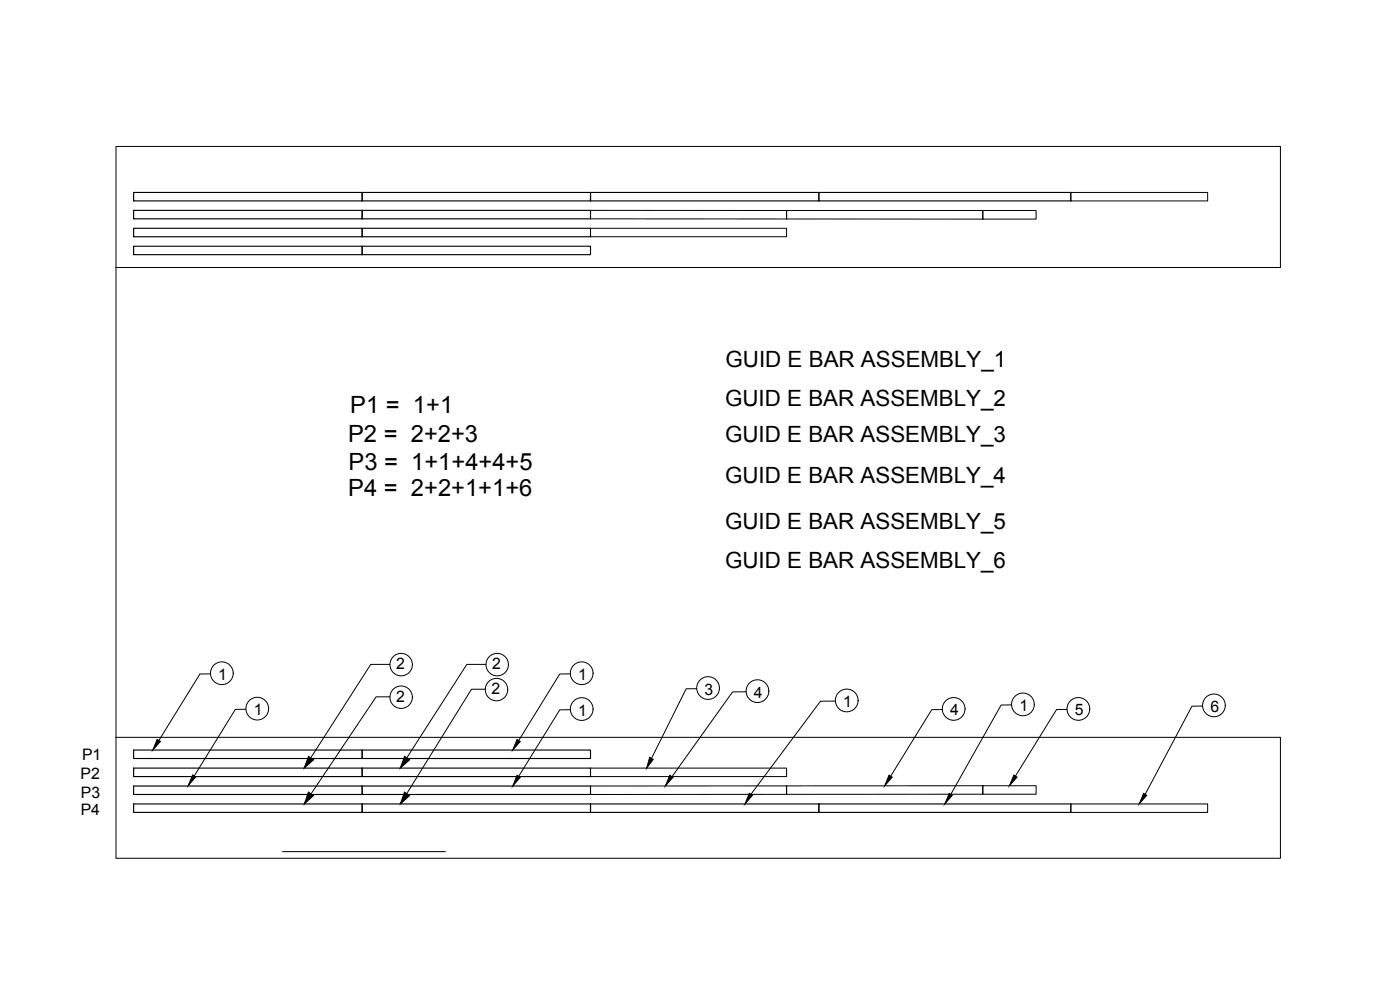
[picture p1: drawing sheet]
<svg xmlns="http://www.w3.org/2000/svg" width="420mm" height="297mm" viewBox="0 0 420 297" stroke-linecap="round" stroke-linejoin="round" font-family="sans-serif">
<!-- layer: 0 -->
<g fill="none" stroke="#000" stroke-width=".3">
<path d="M34.8 43.9h349.5v36.4h-349.5zM321.4 57.7h41v2.6h-41zM177.2 63.1l58.9 .1v2.5h-58.9zM177.2 68.5h58.9v2.5h-58.9zM236.1 63.2h58.9v2.5h-58.9zM295 63.2h16v2.5h-16zM34.8 80.3v140.9M117 199.3h-5.7l-20 31.2M145.9 199.3h-5.8l-20 31.2M63.2 202.2h-3.2l-12.3 20M73.8 212.8l-3.2 .1-12.3 19.9M117 209.1h-4.1l-21.6 32.1"/>
<path d="M145.6 206.8h-4.1l-21.3 34.4M171.2 202.2h-3.2l-12.3 20M171.2 212.9l-3.2 .1-12.3 19.9M209.1 206.6l-3.2 .1-11.8 23.8M223.9 207.6h-4l-20.2 28.2M250.8 210.4h-4.6l-20.8 27.9M282.8 212.9h-3.2l-12.3 20M303.6 211.5h-3.1l-15.2 26.8M320.2 212.9h-3.1l-12.4 20M360.9 211.8l-3.2 .1-14 26.4M34.8 221.2h349.5v36.3h-349.5zM177.2 230.5h58.9v2.5h-58.9z"/>
<path d="M177.2 235.8h58.9v2.5l-58.9 .1zM236.1 235.8h58.9v2.5h-58.9zM295 235.8h16v2.5h-16zM84.8 255.5h48.9M321.4 241.2h41v2.6h-41z"/>
<circle cx="120.4" cy="199.4" r="3.4"/>
<circle cx="149.2" cy="199.4" r="3.4"/>
<circle cx="66.6" cy="202" r="3.4"/>
<circle cx="77.2" cy="212.6" r="3.4"/>
<circle cx="120.4" cy="209.2" r="3.4"/>
<circle cx="149" cy="206.9" r="3.4"/>
<circle cx="174.6" cy="202" r="3.4"/>
<circle cx="174.6" cy="212.7" r="3.4"/>
<circle cx="212.5" cy="206.4" r="3.4"/>
<circle cx="227.3" cy="207.4" r="3.4"/>
<circle cx="254.1" cy="210.2" r="3.4"/>
<circle cx="286.2" cy="212.7" r="3.4"/>
<circle cx="307" cy="211.3" r="3.4"/>
<circle cx="323.6" cy="212.7" r="3.4"/>
<circle cx="364.3" cy="211.6" r="3.4"/>
</g>
<g fill="none" stroke="#000" stroke-width=".34">
<path d="M40.1 57.7h68.6v2.6h-68.6zM108.7 57.7h68.5v2.6h-68.5zM177.2 57.7h68.6v2.6h-68.6zM245.8 57.7h75.6v2.6h-75.6zM40.1 63.1h68.6v2.6h-68.6zM40.1 73.9h68.6v2.5h-68.6zM40.1 68.5h68.6v2.5h-68.6zM108.7 73.9h68.5v2.5h-68.5zM108.7 68.5h68.5v2.5h-68.5zM108.7 63.1h68.5v2.6h-68.5zM40.1 235.8h68.6v2.6h-68.6zM40.1 230.5h68.6v2.5h-68.6z"/>
<path d="M40.1 225h68.6v2.6h-68.6zM108.7 235.8h68.5v2.6h-68.5zM108.7 225h68.5v2.6h-68.5zM108.7 230.5h68.5v2.5h-68.5zM40.1 241.2h68.6v2.6h-68.6zM108.7 241.2h68.5v2.6h-68.5zM177.2 241.2h68.6v2.6h-68.6zM245.8 241.2h75.6v2.6h-75.6z"/>
</g>
<g fill="#000" stroke="#000" stroke-width=".3">
<path d="M47.2 221.9l.9 .6-2.2 2.5zM57.8 232.5l1 .6-2.3 2.6zM92.6 237.7l1.5 1-2.8 2.5zM92.6 226.9l1.5 1.1-2.8 2.5zM121.4 237.7l1.5 1-2.7 2.5zM121.4 226.9l1.6 1.1-2.9 2.5zM155.2 221.9l.9 .6-2.2 2.5zM155.2 232.6l.9 .6-2.2 2.6zM195 227.2l1.1 .6-2 2.7zM201 232.6l1 .6-2.3 2.6zM224.9 238l.9 .6-2.2 2.6zM266.8 232.6l1 .6-2.3 2.6z"/>
<path d="M284.9 238l.9 .6-2.2 2.6zM304.3 232.6l.9 .6-2.2 2.6zM343.2 238l.9 .6-2.2 2.6z"/>
</g>
<g font-size="7.1">
<text x="105.1" y="123.9">P1 = 1+1</text>
<text x="104.5" y="132.6">P2 = 2+2+3</text>
<text x="104.6" y="141">P3 = 1+1+4+4+5</text>
<text x="104.5" y="148.8">P4 = 2+2+1+1+6</text>
</g>
<g font-size="6.7">
<text x="217.7" y="110.2">GUID E BAR ASSEMBLY_1</text>
<text x="217.6" y="121.8">GUID E BAR ASSEMBLY_2</text>
<text x="217.6" y="132.6">GUID E BAR ASSEMBLY_3</text>
<text x="217.6" y="145">GUID E BAR ASSEMBLY_4</text>
<text x="217.6" y="158.8">GUID E BAR ASSEMBLY_5</text>
<text x="217.6" y="170.6">GUID E BAR ASSEMBLY_6</text>
</g>
<g font-size="4.7">
<text x="65.5" y="204">1</text>
<text x="118.9" y="200.8">2</text>
<text x="147.7" y="200.8">2</text>
<text x="173.5" y="204">1</text>
<text x="147.5" y="208.3">2</text>
<text x="211.4" y="208.4">3</text>
<text x="226.3" y="209.3">4</text>
<text x="76.1" y="214.6">1</text>
<text x="118.9" y="210.6">2</text>
<text x="173.5" y="214.8">1</text>
<text x="253" y="212.1">1</text>
<text x="285.1" y="214.7">4</text>
<text x="305.9" y="213.3">1</text>
<text x="322.6" y="214.7">5</text>
<text x="363.2" y="213.6">6</text>
<text x="24.6" y="227.9">P1</text>
<text x="24.2" y="233.8">P2</text>
<text x="24.3" y="239.3">P3</text>
<text x="24.2" y="244.5">P4</text>
</g>
</svg>
